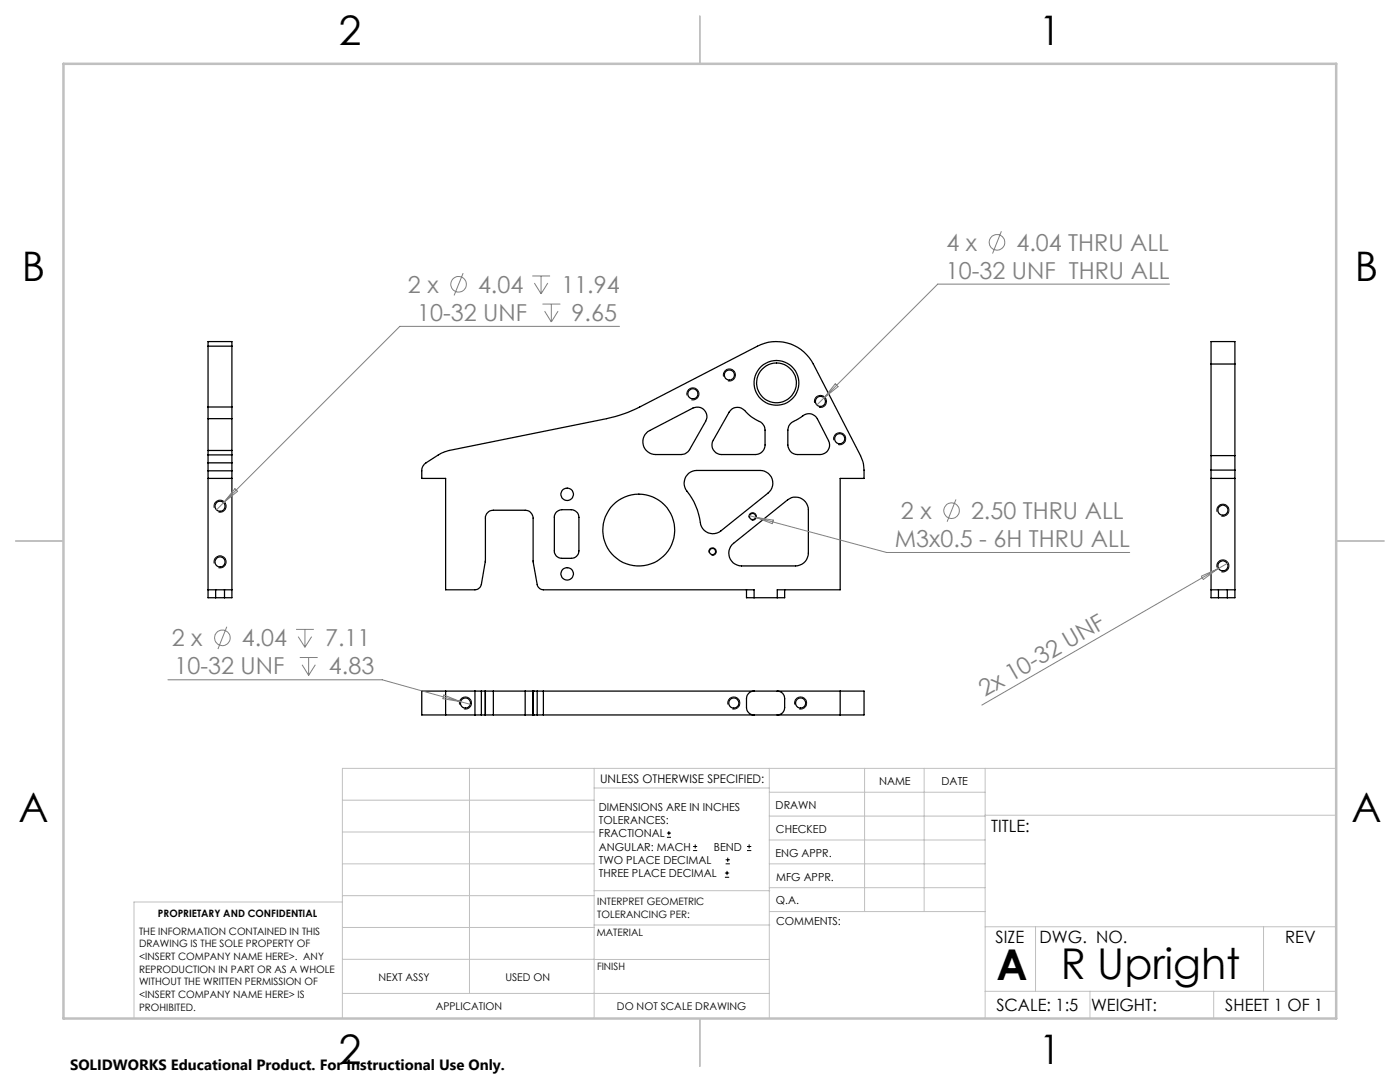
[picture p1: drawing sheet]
<svg xmlns="http://www.w3.org/2000/svg" width="279mm" height="216mm" viewBox="0 0 279 216" stroke-linecap="round" stroke-linejoin="round" font-family="sans-serif">
<g fill="none" stroke="#000" stroke-width=".25">
<path d="M41.5 69.1v-.9h4.8v.9M41.5 69.1v12.1M41.5 69.1h4.8M46.3 69.1v12.1M241.7 72.6v-4.4h4.8v4.4M241.7 72.6v18.3M241.7 72.6h4.8M246.5 72.6v18.3M41.5 92.4v1.5M41.5 89.9v.9M41.5 81.2v2.3M41.5 93.9v25.4h1.5"/>
<path d="M41.5 95.5h4.8M41.5 93.9h4.8M41.5 83.5v6.4M41.5 90.8v1.6M41.5 92.4h4.8M41.5 90.8h4.8M41.5 89.9h4.8M41.5 83.5h4.8M41.5 81.2h4.8M46.3 92.4v1.5M46.3 89.9v.9M46.3 81.2v2.3"/>
<path d="M46.3 93.9v25.4h-1.5M46.3 83.5v6.4M46.3 90.8v1.6M129 86.4l.7-.5 8.6-4.5a1.91 1.91 0 0 1 2.2 .4 1.91 1.91 0 0 1 .3 2.3l-3.2 5.6a2.02 2.02 0 0 1-1.6 1h-5.2a2.53 2.53 0 0 1-2.3-1.5 2.53 2.53 0 0 1 .5-2.8zM137.4 94.4l.8-.4 .9-.1h12.6a2.53 2.53 0 0 1 2.4 1.7 2.53 2.53 0 0 1-.8 2.8l-9.4 7.5a2.51 2.51 0 0 1-4.1-1.6 13.3 13.3 0 0 0-3-6.7 2.66 2.66 0 0 1 .6-3.2zM146 81.6a2.03 2.03 0 0 1 2.9 .7 11.1 11.1 0 0 0 3.1 2.1l.6 .9 .1 3.5a1.93 1.93 0 0 1-1.9 1.9h-6.8a1.91 1.91 0 0 1-1.7-2.9l3.2-5.6zM157.7 84.6l1.6-1a4.2 4.2 0 0 1 2.3-1.1l.7 .3 .6 .5 2.4 4.6a1.92 1.92 0 0 1-1.6 2.8h-4.6a1.93 1.93 0 0 1-1.9-1.9v-3l.2-.8zM241.7 90.9v2.9M241.7 93.8v25.5h1.5M241.7 95.5h4.8M241.7 90.9h4.8M241.7 93.8h4.8"/>
<path d="M246.5 90.9v2.9M246.5 93.8v25.5h-1.6M41.5 117.7h4.8M43 119.3h1.8M43 117.7v1.6M44.8 117.7v1.6M111.1 102.2l.7-.5h2.2a1.57 1.57 0 0 1 1.5 1.5v6.7a1.51 1.51 0 0 1-1.5 1.5h-1.9a1.45 1.45 0 0 1-1.5-1.5v-7zM146.1 108.7l11.1-9a2.55 2.55 0 0 1 2.7-.3 2.55 2.55 0 0 1 1.4 2.3v8.7a2.57 2.57 0 0 1-2.5 2.5h-10.8a2.55 2.55 0 0 1-2.3-1.5 2.55 2.55 0 0 1 .4-2.7zM149 117.7v1.6h1.5M150.5 119.3v-1.6h-42.1a1.3 1.3 0 0 1-1.2-1.1l-.8-4.5v-8.7a1.63 1.63 0 0 0-1.6-1.6h-6.3a1.57 1.57 0 0 0-1.6 1.6v8.6l-.8 4.6a1.38 1.38 0 0 1-1.3 1.1h-5.9v-22.2h-4.7v-1.6a1.77 1.77 0 0 1 .8-1.5l3-1.9 1.6-.6 31.5-6.4a26.8 26.8 0 0 0 6.6-2.3l23.5-12.1a8.3 8.3 0 0 1 11.1 3.5l9.4 18.3a6.3 6.3 0 0 1 .7 2.9v1.7h-4.7v22.2h-12.6v1.6M150.5 119.3h4.6M156.6 117.7v1.6h-1.5"/>
<path d="M241.7 117.7h4.8M243.2 119.3h1.7M243.2 117.7v1.6M244.9 117.7v1.6M88.9 137.9v4.8M94.8 137.9h1.3M94.8 137.9h-10.6v4.8h10.6M94.8 137.9v4.8M96.1 137.9h.7M96.1 137.9v4.8M96.8 137.9h.1M96.8 137.9v4.8"/>
<path d="M96.9 137.9h1.6M96.9 137.9v4.8M98.5 137.9h6.3M98.5 137.9v4.8M104.8 137.9h1.6M104.8 137.9v4.8M106.4 137.9h.1M106.4 137.9v4.8M106.4 137.9h.8M107.2 137.9h1.2M107.2 137.9v4.8M108.4 137.9h64v4.8h-64"/>
<path d="M108.4 137.9v4.8M150.5 137.9a1.51 1.51 0 0 0-1.5 1.5v1.8a1.51 1.51 0 0 0 1.5 1.5M155.1 137.9a1.45 1.45 0 0 1 1.5 1.5v1.8a1.45 1.45 0 0 1-1.5 1.5M167.7 137.9v4.8M94.8 142.7h1.3M96.1 142.7h.7M96.8 142.7h.1M96.9 142.7h1.6M98.5 142.7h6.3M104.8 142.7h1.6M106.4 142.7h.1M106.4 142.7h.8"/>
<path d="M107.2 142.7h1.2"/>
<circle cx="138.3" cy="78.6" r="1.01"/>
<circle cx="145.6" cy="74.8" r="1.02"/>
<circle cx="155" cy="76.4" r="4"/>
<circle cx="155" cy="76.4" r="4.5"/>
<circle cx="113.2" cy="98.6" r="1.24"/>
<circle cx="163.7" cy="80.1" r="1"/>
<circle cx="167.6" cy="87.5" r="1"/>
<circle cx="43.9" cy="112.1" r="1"/>
<circle cx="43.9" cy="101" r="1"/>
<circle cx="113.2" cy="114.5" r="1.24"/>
<circle cx="127.5" cy="105.8" r="7.2"/>
<circle cx="142.2" cy="110.1" r=".62"/>
<circle cx="150.2" cy="103.1" r=".62"/>
<circle cx="244" cy="112.9" r="1"/>
<circle cx="244" cy="101.8" r="1"/>
<circle cx="92.9" cy="140.3" r="1"/>
<circle cx="146.4" cy="140.3" r="1"/>
<circle cx="159.8" cy="140.3" r="1"/>
</g>
<g fill="none" stroke="#808080" stroke-width=".2">
<path d="M92.4 54.5l-1.8 4.4M106.2 55.1h3.6M106.6 56.5l1.4 2.1M108 55.1v3.5M109.3 56.5l-1.3 2.1M199.8 46.1l-1.7 4.5M233.4 56.7h-46.3l-24.1 24.1M108.3 60.7h3.5M108.7 62.1l1.3 2.1M110 60.7v3.5M111.4 62.1l-1.4 2.1M123.6 65.1h-43.8l-35.2 35.2"/>
<path d="M166.7 76.6l.6 .6-2.8 2.2zM46.9 97.5l.5 .5-2.8 2.3zM190.8 99.7l-1.8 4.4M44.6 100.3l-1.4 1.4M149.6 102.9l1.2 .3M150.8 103.2l26.2 7h48.5M150.8 103.2l3.5 .6-.2 .7zM239.7 115l3.3-1.5-2.9 2.1zM243 113.5l-47.1 27.2M245.1 112.3l-2.1 1.2M33.5 135.6h42.8l15.6 4.4M45.3 125.1l-1.8 4.4"/>
<path d="M59.1 125.6h3.5M59.5 127l1.4 2.2M59.8 131.2h3.6M60.3 132.6l1.3 2.2M60.9 125.6v3.6M61.6 131.2v3.6M62.2 127l-1.3 2.2M62.9 132.6l-1.3 2.2M88.6 138.7l3.3 1.3-3.5-.6zM91.9 140l2 .5"/>
<circle cx="91.5" cy="56.7" r="1.55"/>
<circle cx="199" cy="48.4" r="1.55"/>
<circle cx="189.9" cy="101.9" r="1.56"/>
<circle cx="44.4" cy="127.3" r="1.55"/>
</g>
<g fill="none" stroke="#000" stroke-width=".2">
<path d="M137.1 78.9a1.2 1.2 0 0 1 1.1-1.5 1.2 1.2 0 0 1 1.3 1.3 1.2 1.2 0 0 1-1.5 1.1M144.4 75.1a1.21 1.21 0 0 1 1-1.5 1.21 1.21 0 0 1 1.4 1.3 1.21 1.21 0 0 1-1.5 1.1M162.6 80.4a1.22 1.22 0 0 1 1-1.5 1.22 1.22 0 0 1 1.4 1.3 1.22 1.22 0 0 1-1.6 1.1M166.4 87.8a1.21 1.21 0 0 1 1.1-1.5 1.21 1.21 0 0 1 1.3 1.4 1.21 1.21 0 0 1-1.5 1M42.8 112.4a1.2 1.2 0 0 1 1-1.5 1.2 1.2 0 0 1 1.3 1.3 1.2 1.2 0 0 1-1.5 1.1M42.8 101.3a1.2 1.2 0 0 1 1-1.5 1.2 1.2 0 0 1 1.3 1.3 1.2 1.2 0 0 1-1.5 1.1M141.5 110.2a.75 .75 0 0 1 .6-.9 .75 .75 0 0 1 .8 .8 .75 .75 0 0 1-.9 .7M149.5 103.3a.76 .76 0 0 1 .6-1 .76 .76 0 0 1 .9 .8 .76 .76 0 0 1-1 .7M242.9 113.2a1.2 1.2 0 0 1 1-1.5 1.2 1.2 0 0 1 1.3 1.3 1.2 1.2 0 0 1-1.5 1.1M242.9 102.1a1.2 1.2 0 0 1 1-1.5 1.2 1.2 0 0 1 1.3 1.3 1.2 1.2 0 0 1-1.5 1.1M91.7 140.6a1.21 1.21 0 0 1 1.1-1.5 1.21 1.21 0 0 1 1.3 1.3 1.21 1.21 0 0 1-1.5 1.1M145.3 140.6a1.21 1.21 0 0 1 1.1-1.5 1.21 1.21 0 0 1 1.3 1.3 1.21 1.21 0 0 1-1.6 1.1"/>
<path d="M158.6 140.6a1.21 1.21 0 0 1 1.1-1.5 1.21 1.21 0 0 1 1.3 1.3 1.21 1.21 0 0 1-1.5 1.1M133.1 167.1h.8M133.1 166.2h.8M133.5 165.8v.9M138.3 169.7h.8M138.3 168.9h.8M138.7 168.5v.8M144.7 175h.8M144.7 174.2h.8M144.8 172.4h.9M144.8 171.6h.9M145.1 173.8v.8"/>
<path d="M145.2 171.1v.9M149.1 169.7h.8M149.1 168.9h.8M149.5 168.5v.8"/>
</g>
<g fill="none" stroke="#c0c0c0" stroke-width=".2">
<path d="M68.3 159.7h50.3M93.7 153.3v44.9M118.6 153.3v49.9M118.6 157.2h34.9M153.5 153.3v49.9M153.5 158.1h43.1M172.5 153.3v28.6M184.4 153.3v28.6M196.6 153.3v49.9M266.7 153.3h-198.4v49.9M68.3 178.7h50.3M68.3 172.4h50.3"/>
<path d="M68.3 166h50.3M68.3 180h-41.6v23.2M118.6 177.7h35M153.5 167.6h43.1M153.5 162.8h43.1M153.5 172.4h43.1M153.5 177.1h43.1M196.6 162.7h70.1M68.3 198.2h85.2M68.3 191.4l85.2 .1M68.3 185.1h50.3M118.6 184.6h35"/>
<path d="M153.6 181.9h43M196.6 197.8h70.1M196.6 184.9h70.1M206.7 184.9v12.9M217.5 197.8v5.4M242.2 197.8v5.4M252.2 184.9v12.9"/>
</g>
<path d="M139.7 3.2v9.5M3.1 107.9h9.6M266.7 107.9h9.5M139.7 203.2v9.6" fill="none" stroke="#c0c0c0" stroke-width=".25"/>
<path d="M12.7 12.7h254v190.5h-254z" fill="none" stroke="#c0c0c0" stroke-width=".5"/>
<g font-size="8.5">
<text x="198.9" y="195.5">A</text>
<text x="211.7" y="195.4">R Upright</text>
</g>
<g font-size="8.1">
<text x="67.6" y="8.9">2</text>
<text x="207.3" y="8.9">1</text>
<text x="4.4" y="56.2">B</text>
<text x="270.4" y="56.2">B</text>
<text x="3.7" y="164.1">A</text>
<text x="269.7" y="164.1">A</text>
<text x="67.6" y="212.4">2</text>
<text x="207.3" y="212.4">1</text>
</g>
<g font-size="4.7" fill="#808080">
<text x="188.9" y="50">4 x</text>
<text x="202.8" y="50">4.04 THRU ALL</text>
<text x="81.4" y="58.4">2 x</text>
<text x="95.4" y="58.4">4.04</text>
<text x="112" y="58.4">11.94</text>
<text x="188.8" y="55.7">10-32 UNF THRU ALL</text>
<text x="83.2" y="64">10-32 UNF</text>
<text x="114.1" y="64">9.65</text>
<text x="179.8" y="103.6">2 x</text>
<text x="193.8" y="103.6">2.50 THRU ALL</text>
<text x="178.6" y="109.2">M3x0.5 - 6H THRU ALL</text>
<text x="34.3" y="129">2 x</text>
<text x="48.3" y="129">4.04</text>
<text x="64.9" y="129">7.11</text>
<text x="34.8" y="134.6">10-32 UNF</text>
<text x="65.7" y="134.6">4.83</text>
<text x="196.5" y="139.2" transform="rotate(-30 196.5 139.2)">2x 10-32 UNF</text>
</g>
<g font-size="3.4">
<text x="197.8" y="166">TITLE:</text>
<text x="198.7" y="188.1">SIZE</text>
<text x="207.5" y="188.1">DWG. NO.</text>
<text x="256.5" y="188.2">REV</text>
<text x="198.8" y="201.7">SCALE: 1:5</text>
<text x="217.7" y="201.8">WEIGHT:</text>
<text x="244.5" y="201.7">SHEET 1 OF 1</text>
</g>
<text font-size="3" x="14" y="213.5">SOLIDWORKS Educational Product. For Instructional Use Only.</text>
<text font-size="2.4" x="119.8" y="156.2">UNLESS OTHERWISE SPECIFIED:</text>
<g font-size="2.2">
<text x="119.5" y="161.8">DIMENSIONS ARE IN INCHES</text>
<text x="154.8" y="161.4">DRAWN</text>
<text x="175.4" y="156.6">NAME</text>
<text x="187.9" y="156.7">DATE</text>
<text x="119.5" y="164.4">TOLERANCES:</text>
<text x="119.5" y="167.1">FRACTIONAL</text>
<text x="154.9" y="166.3">CHECKED</text>
<text x="119.5" y="169.7">ANGULAR: MACH</text>
<text x="119.5" y="172.4">TWO PLACE DECIMAL</text>
<text x="142.5" y="169.7">BEND</text>
<text x="154.8" y="170.9">ENG APPR.</text>
<text x="119.5" y="175">THREE PLACE DECIMAL</text>
<text x="154.9" y="175.7">MFG APPR.</text>
<text x="154.9" y="180.4">Q.A.</text>
<text x="154.9" y="184.6">COMMENTS:</text>
</g>
<g font-size="2.1">
<text x="75.5" y="195.7">NEXT ASSY</text>
<text x="100.9" y="195.7">USED ON</text>
<text x="86.9" y="201.5">APPLICATION</text>
<text x="123.1" y="201.6">DO NOT SCALE DRAWING</text>
</g>
<g font-size="2">
<text x="31.5" y="182.9">PROPRIETARY AND CONFIDENTIAL</text>
<text x="119.2" y="180.6">INTERPRET GEOMETRIC</text>
<text x="119.2" y="183.1">TOLERANCING PER:</text>
<text x="27.8" y="186.5">THE INFORMATION CONTAINED IN THIS</text>
<text x="27.8" y="189">DRAWING IS THE SOLE PROPERTY OF</text>
<text x="27.8" y="191.6">&lt;INSERT COMPANY NAME HERE&gt;. ANY</text>
<text x="119.1" y="186.7">MATERIAL</text>
<text x="27.8" y="194.1">REPRODUCTION IN PART OR AS A WHOLE</text>
<text x="27.8" y="196.6">WITHOUT THE WRITTEN PERMISSION OF</text>
<text x="119.1" y="193.5">FINISH</text>
<text x="27.8" y="199.1">&lt;INSERT COMPANY NAME HERE&gt; IS</text>
<text x="27.8" y="201.7">PROHIBITED.</text>
</g>
</svg>
